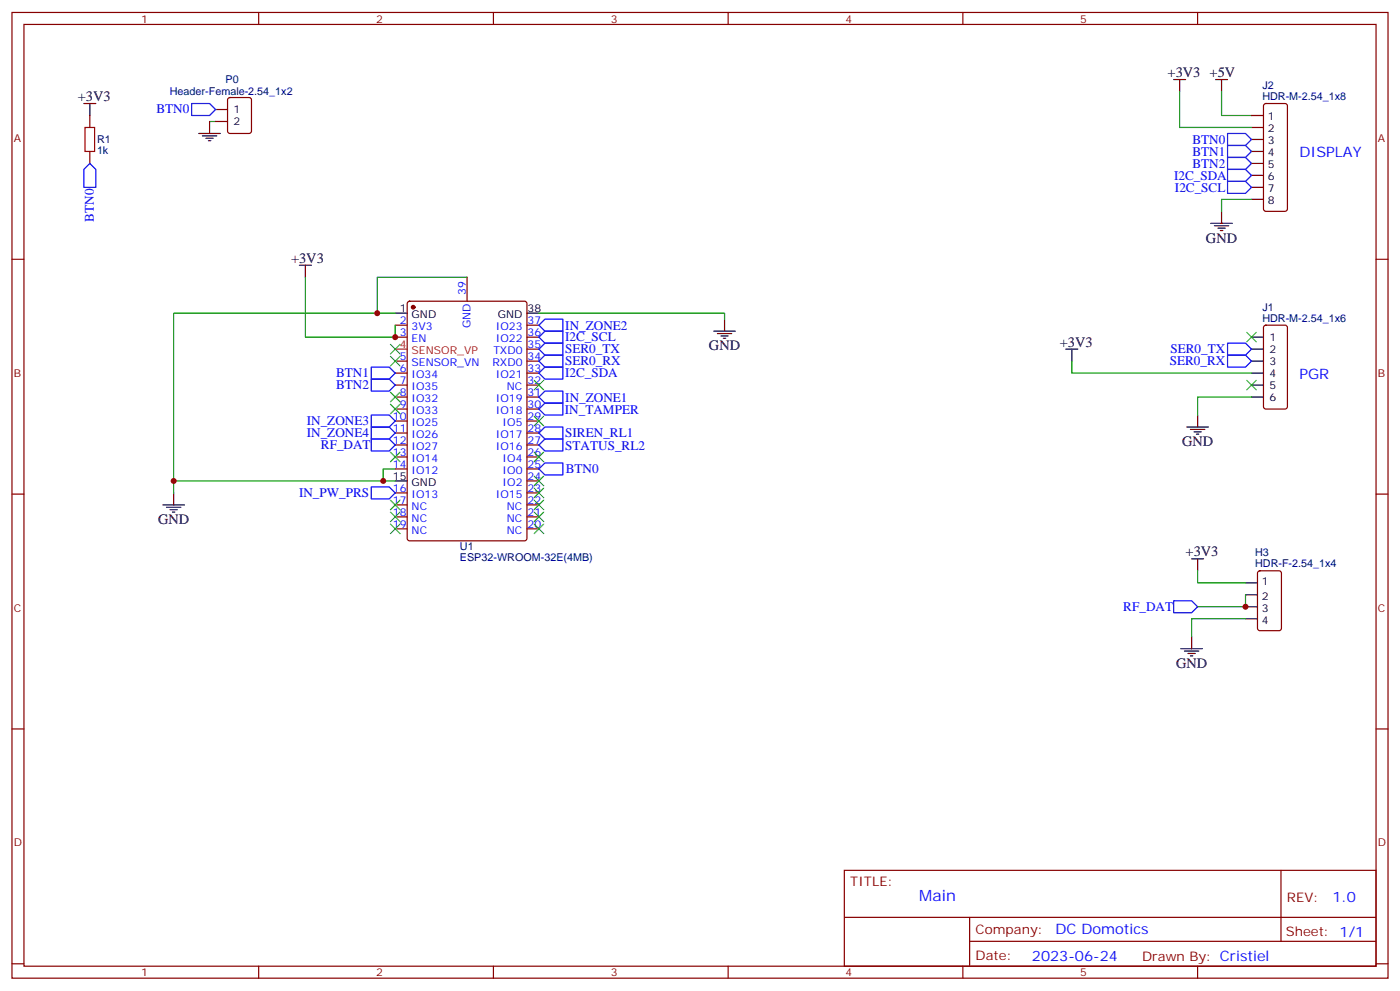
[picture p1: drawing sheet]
<svg xmlns="http://www.w3.org/2000/svg" width="412mm" height="292mm" viewBox="0 0 412 292" stroke-linecap="round" stroke-linejoin="round" font-family="sans-serif">
<g fill="none" stroke="#870000" stroke-width=".35">
<path d="M3.5 3.7h405.4v284.3h-405.4zM7.1 7.2h398.2v277.3h-398.2zM76.2 3.7v3.5M145.3 3.7v3.5M214.5 3.7v3.5M283.6 3.7v3.5M352.8 3.7v3.5M26.5 34v3.5M67.3 28.9l.4-.2h5.7l.6 .4 .1 9.5-.5 .6-5.9 .1-.6-.5-.1-9.4zM372.4 30.7l.5-.2h5.6l.5 .2 .2 .5v30.3l-.2 .5-.5 .2h-5.6l-.5-.2-.2-.5v-30.3zM26.5 44.6v3.5M3.5 76.3h3.6"/>
<path d="M405.3 76.3h3.6M116.4 95.7h3.5M116.4 99.3h3.5M120.2 88.9l.4-.2h33.9l.7 .4v69.4l-.4 .7h-34.2l-.6-.4-.1-69.4zM137.6 81.6v7.1M155.2 95.7h3.5M155.2 99.3h3.5M372.4 96l.5-.3h5.6l.7 .5v23.5l-.4 .7h-5.9l-.7-.4v-23.6zM116.4 106.3h3.5M116.4 109.9h3.5M116.4 113.4h3.5M116.4 116.9h3.5"/>
<path d="M155.2 106.3h3.5M155.2 109.9h3.5M155.2 113.4h3.5M155.2 116.9h3.5M155.2 102.8h3.5M116.4 120.4h3.5M116.4 124h3.5M116.4 127.5h3.5M116.4 131h3.5M116.4 134.5h3.5M116.4 138.1h3.5M155.2 120.4h3.5"/>
<path d="M155.2 124h3.5M155.2 127.5h3.5M155.2 131h3.5M155.2 134.5h3.5M155.2 138.1h3.5M3.5 145.5h3.6M116.4 145.1h3.5M116.4 148.7h3.5M116.4 152.2h3.5M116.4 155.7h3.5M155.2 145.1h3.5M155.2 148.7h3.5"/>
<path d="M155.2 152.2h3.5M155.2 155.7h3.5M155.2 141.6h3.5M405.3 145.5h3.6M370.7 168.3l.4-.2h5.7l.6 .4 .1 16.5-.5 .6-5.9 .1-.6-.5-.1-16.4zM3.5 214.6h3.6M405.3 214.6h3.6M248.7 256.3h156.6v28.2h-156.6zM377.3 256.3v20.9M248.7 270.1h156.5M285.6 277.2h119.6M285.6 270.1v14.1"/>
<path d="M3.5 283.8h3.6M76.2 284.5v3.5M145.3 284.5v3.5M214.5 284.5v3.5M283.6 284.5v3.5M352.8 284.5v3.5M405.3 283.8h3.6"/>
</g>
<circle cx="121.7" cy="90.5" r=".53" fill="#870000" stroke="#870000" stroke-width=".35"/>
<g fill="none" stroke="#000" stroke-width=".35">
<path d="M24.7 30.5h3.5M26.5 30.5v3.5M58.6 39.3h6.3M61.7 35.8v3.5M63.5 32.2h3.5M63.5 35.8h3.5M345.7 23.4h3.5M347.5 23.4v3.6M358.1 23.4h3.5M359.8 23.4v3.6M368.7 34h3.5M368.7 37.5h3.5"/>
<path d="M59.6 40h4.3M60.7 40.7h2.1M61.4 41.4h.7M368.7 41.1h3.5M368.7 44.6h3.5M368.7 48.1h3.5M368.7 51.6h3.5M368.7 55.2h3.5M368.7 58.7h3.5M88.2 78.1h3.5M90 78.1v3.5M356.7 65.8h6.3"/>
<path d="M357.7 66.5h4.2M358.8 67.2h2.1M359.5 67.9h.7M359.8 62.2v3.6M116.4 92.2h3.5M155.2 92.2h3.5M210.3 97.5h6.3M211.3 98.2h4.2M212.4 98.9h2.1M213.1 99.6h.7M213.4 94v3.5M368.7 99.3h3.5"/>
<path d="M314 102.8h3.5M315.7 102.8v3.5M368.7 102.8h3.5M368.7 106.3h3.5M368.7 109.9h3.5M368.7 113.4h3.5M368.7 116.9h3.5M349.6 125.7h6.4M350.7 126.4h4.2M351.7 127.1h2.1M352.4 127.8h.7M352.8 122.2v3.5"/>
<path d="M48 148.7h6.3M49 149.4h4.3M50.1 150.1h2.1M50.8 150.8h.7M51.2 145.1v3.6M116.4 141.6h3.5M351 164.5h3.5M352.8 164.5v3.6M366.9 171.6h3.5M366.9 175.1h3.5M366.9 178.6h3.5M347.8 191h6.4"/>
<path d="M348.9 191.7h4.2M350 192.4h2.1M350.7 193.1h.7M351 187.5v3.5M366.9 182.2h3.5"/>
</g>
<path d="M116.4 102.8h3.5" fill="none" stroke="#f00" stroke-width=".35"/>
<g fill="none" stroke="#008700" stroke-width=".35">
<path d="M61.7 35.8h1.8M347.5 27v10.5h21.2M359.8 27v7h8.9M368.7 58.7h-8.9v3.5M90 81.6v17.7h26.4v-3.6M116.4 92.2h-65.2v49.4M137.6 81.6h-26.5v10.6M158.7 92.2h54.7v1.8M315.7 106.3v3.6h53M368.7 116.9h-15.9v5.3M116.4 138.1h-3.5v3.5M116.4 141.6h-65.2v3.5"/>
<path d="M352.8 168.1v3.5h14.1M366.9 175.1v3.5h-14.1M366.9 182.2h-15.9v5.3"/>
</g>
<g fill="none" stroke="#00f" stroke-width=".35">
<path d="M56.4 30.5h5.3l1.8 1.7-1.8 1.8h-5.3zM361.6 39.3h5.3l1.8 1.8-1.8 1.7h-5.3zM26.5 48.1l1.7 1.8v5.3h-3.5v-5.3zM361.6 42.8h5.3l1.8 1.8-1.8 1.8h-5.3zM361.6 46.4h5.3l1.8 1.7-1.8 1.8h-5.3zM361.6 49.9h5.3l1.8 1.7-1.8 1.8h-5.3zM361.6 53.4h5.3l1.8 1.8-1.8 1.7h-5.3zM158.7 99.3l1.8-1.8h5.3v3.5h-5.3zM158.7 95.7l1.8-1.7h5.3v3.5h-5.3zM109.4 108.1h5.3l1.7 1.8-1.7 1.7h-5.3zM109.4 111.6h5.3l1.7 1.8-1.7 1.7h-5.3zM158.7 109.9l1.8-1.8h5.3v3.5h-5.3z"/>
<path d="M158.7 102.8l1.8-1.8h5.3v3.6h-5.3zM158.7 106.3l1.8-1.7h5.3v3.5h-5.3zM158.7 116.9l1.8-1.8h5.3v3.6h-5.3zM361.6 104.6h5.3l1.8 1.7-1.8 1.8h-5.3zM361.6 101h5.3l1.8 1.8-1.8 1.8h-5.3zM109.4 122.2h5.3l1.7 1.8-1.7 1.7h-5.3zM109.4 125.7h5.3l1.7 1.8-1.7 1.8h-5.3zM109.4 129.3h5.3l1.7 1.7-1.7 1.8h-5.3zM158.7 131l1.8-1.7h5.3v3.5h-5.3zM158.7 127.5l1.8-1.8h5.3v3.6h-5.3zM158.7 138.1l1.8-1.8h5.3v3.5h-5.3zM158.7 120.4l1.8-1.7h5.3v3.5h-5.3z"/>
<path d="M109.4 143.4h5.3l1.7 1.7-1.7 1.8h-5.3zM345.7 176.9h5.3l1.8 1.7-1.8 1.8h-5.3z"/>
</g>
<path d="M25 37.5h2.9v7.1h-2.9z" fill="none" stroke="#a10000" stroke-width=".35"/>
<g fill="none" stroke="#3c3" stroke-width=".35">
<path d="M367.2 97.9l2.9 2.8M370.1 97.9l-2.9 2.8M115 101.4l2.8 2.8M115 104.9l2.8 2.8M115 115.5l2.8 2.8M115 119l2.8 2.8M117.8 101.4l-2.8 2.8M117.8 104.9l-2.8 2.8M117.8 115.5l-2.8 2.8M117.8 119l-2.8 2.8M157.3 112l2.9 2.8M160.2 112l-2.9 2.8"/>
<path d="M367.2 112l2.9 2.8M370.1 112l-2.9 2.8M115 133.1l2.8 2.9M117.8 133.1l-2.8 2.9M157.3 133.1l2.9 2.9M157.3 122.6l2.9 2.8M160.2 133.1l-2.9 2.9M160.2 122.6l-2.9 2.8M115 154.3l2.8 2.8M115 150.8l2.8 2.8M115 147.2l2.8 2.9M117.8 154.3l-2.8 2.8"/>
<path d="M117.8 150.8l-2.8 2.8M117.8 147.2l-2.8 2.9M157.3 154.3l2.9 2.8M157.3 150.8l2.9 2.8M157.3 147.2l2.9 2.9M157.3 143.7l2.9 2.8M157.3 140.2l2.9 2.8M160.2 154.3l-2.9 2.8M160.2 150.8l-2.9 2.8M160.2 147.2l-2.9 2.9M160.2 143.7l-2.9 2.8M160.2 140.2l-2.9 2.8"/>
</g>
<g fill="#c00">
<circle cx="51.2" cy="141.6" r=".88"/>
<circle cx="111.1" cy="92.2" r=".88"/>
<circle cx="112.9" cy="141.6" r=".88"/>
<circle cx="116.4" cy="99.3" r=".88"/>
<circle cx="366.9" cy="178.6" r=".88"/>
</g>
<text font-size="4.6" fill="#00f" x="270.8" y="265.3">Main</text>
<g font-size="4.2">
<text x="344" y="22.7">+3V3 +5V</text>
<text x="22.9" y="29.8">+3V3</text>
<text x="355.2" y="71.4">GND</text>
<text x="85.7" y="77.4">+3V3</text>
<text x="208.8" y="103.2">GND</text>
<text x="312.2" y="102.1">+3V3</text>
<text x="348.2" y="131.4">GND</text>
<text x="46.6" y="154.3">GND</text>
<text x="349.2" y="163.8">+3V3</text>
<text x="346.4" y="196.6">GND</text>
</g>
<g font-size="4.2" fill="#00f">
<text x="382.8" y="46.4">DISPLAY</text>
<text x="382.8" y="111.6">PGR</text>
<text x="392.5" y="265.5">1.0</text>
<text x="310.9" y="275.1">DC Domotics</text>
<text x="304" y="282.9">2023-06-24</text>
</g>
<g font-size="3.9" fill="#00f">
<text x="46.1" y="33.4">BTN0</text>
<text x="351.2" y="45.9">BTN1</text>
<text x="351.2" y="42.3">BTN0</text>
<text x="345.9" y="52.9">I2C_SDA</text>
<text x="351.2" y="49.4">BTN2</text>
<text x="346.1" y="56.4">I2C_SCL</text>
<text x="27.6" y="65.3" transform="rotate(-90 27.6 65.3)">BTN0</text>
<text x="166.5" y="100.5">I2C_SCL</text>
<text x="166.5" y="97.1">IN_ZONE2</text>
<text x="166.4" y="104.1">SER0_TX</text>
<text x="166.4" y="107.6">SER0_RX</text>
<text x="344.6" y="107.6">SER0_RX</text>
<text x="344.8" y="104">SER0_TX</text>
<text x="99" y="111.1">BTN1</text>
<text x="166.4" y="111.1">I2C_SDA</text>
<text x="99" y="114.7">BTN2</text>
<text x="166.5" y="118.3">IN_ZONE1</text>
<text x="90.4" y="125.2">IN_ZONE3</text>
<text x="166.4" y="121.8">IN_TAMPER</text>
<text x="90.4" y="128.7">IN_ZONE4</text>
<text x="166.5" y="128.7">SIREN_RL1</text>
<text x="94.5" y="132.3">RF_DAT</text>
<text x="166.5" y="132.4">STATUS_RL2</text>
<text x="166.6" y="139.4">BTN0</text>
<text x="88.1" y="146.4">IN_PW_PRS</text>
<text x="330.9" y="179.9">RF_DAT</text>
</g>
<g font-size="3.9" fill="#800">
<text x="250.5" y="260.8">TITLE:</text>
<text x="379.1" y="265.5">REV:</text>
<text x="287.4" y="275">Company:</text>
<text x="378.7" y="275.7">Sheet: 1/1</text>
<text x="287.4" y="282.7">Date:</text>
<text x="336.4" y="282.8">Drawn By: Cristiel</text>
</g>
<g font-size="3.2" fill="#800">
<text x="41.6" y="6.7">1</text>
<text x="110.8" y="6.7">2</text>
<text x="179.9" y="6.7">3</text>
<text x="249.1" y="6.7">4</text>
<text x="318.2" y="6.7">5</text>
<text x="4.1" y="41.8">A</text>
<text x="405.9" y="41.8">A</text>
<text x="4.1" y="110.9">B</text>
<text x="405.9" y="110.9">B</text>
<text x="4.1" y="180.1">C</text>
<text x="405.9" y="180.1">C</text>
<text x="4.1" y="249.2">D</text>
<text x="405.9" y="249.2">D</text>
<text x="41.6" y="287.5">1</text>
<text x="110.8" y="287.5">2</text>
<text x="179.9" y="287.5">3</text>
<text x="249.1" y="287.5">4</text>
<text x="318.2" y="287.5">5</text>
</g>
<g font-size="3.2" fill="#000080">
<text x="50" y="28">Header-Female-2.54_1x2</text>
<text x="66.4" y="24.5">P0</text>
<text x="371.9" y="29.4">HDR-M-2.54_1x8</text>
<text x="371.9" y="26.3">J2</text>
<text x="28.6" y="45.4">1k</text>
<text x="28.6" y="42.2">R1</text>
<text x="371.9" y="94.7">HDR-M-2.54_1x6</text>
<text x="371.9" y="91.5">J1</text>
<text x="135.5" y="165.2">ESP32-WROOM-32E(4MB)</text>
<text x="135.5" y="162.1">U1</text>
<text x="369.7" y="167">HDR-F-2.54_1x4</text>
<text x="369.7" y="163.8">H3</text>
</g>
<g font-size="3.2">
<text x="68.8" y="33.3">1</text>
<text x="373.5" y="35.4">1</text>
<text x="68.8" y="36.8">2</text>
<text x="373.5" y="38.9">2</text>
<text x="373.5" y="42.5">3</text>
<text x="373.5" y="46">4</text>
<text x="373.5" y="49.5">5</text>
<text x="373.5" y="53.1">6</text>
<text x="373.5" y="56.6">7</text>
<text x="373.5" y="60.1">8</text>
<text x="117.8" y="91.9">1</text>
<text x="121.2" y="93.6">GND</text>
<text x="146.6" y="93.6">GND</text>
<text x="155.4" y="91.9">38</text>
<text x="373.9" y="100.3">1</text>
<text x="373.9" y="103.9">2</text>
<text x="373.9" y="107.4">3</text>
<text x="373.9" y="110.9">4</text>
<text x="373.9" y="114.4">5</text>
<text x="373.9" y="118">6</text>
<text x="115.7" y="141.3">15</text>
<text x="121.2" y="143">GND</text>
<text x="371.7" y="172.3">1</text>
<text x="371.7" y="176.5">2</text>
<text x="371.7" y="180.1">3</text>
<text x="371.7" y="183.6">4</text>
</g>
<g font-size="3.2" fill="#00f">
<text x="137.2" y="86.9" transform="rotate(-90 137.2 86.9)">39</text>
<text x="117.8" y="95.4">2</text>
<text x="155.4" y="95.4">37</text>
<text x="117.8" y="98.9">3</text>
<text x="121.2" y="97.2">3V3</text>
<text x="121.2" y="100.7">EN</text>
<text x="138.6" y="96.7" transform="rotate(-90 138.6 96.7)">GND</text>
<text x="146.1" y="100.7">IO22</text>
<text x="146.1" y="97.2">IO23</text>
<text x="155.4" y="98.9">36</text>
<text x="117.8" y="106">5</text>
<text x="121.2" y="107.7">SENSOR_VN</text>
<text x="145.1" y="107.7">RXD0</text>
<text x="145.3" y="104.2">TXD0</text>
<text x="155.4" y="106">34</text>
<text x="155.4" y="102.4">35</text>
<text x="117.8" y="109.5">6</text>
<text x="117.8" y="113">7</text>
<text x="121.2" y="111.3">IO34</text>
<text x="146.1" y="111.3">IO21</text>
<text x="155.4" y="113">32</text>
<text x="155.4" y="109.5">33</text>
<text x="117.8" y="116.6">8</text>
<text x="121.2" y="114.8">IO35</text>
<text x="121.2" y="118.3">IO32</text>
<text x="146.1" y="118.3">IO19</text>
<text x="149.3" y="114.8">NC</text>
<text x="155.4" y="116.6">31</text>
<text x="115.7" y="123.6">10</text>
<text x="117.8" y="120.1">9</text>
<text x="121.2" y="121.8">IO33</text>
<text x="121.2" y="125.4">IO25</text>
<text x="146.1" y="121.8">IO18</text>
<text x="148.1" y="125.4">IO5</text>
<text x="155.4" y="123.6">29</text>
<text x="155.4" y="120.1">30</text>
<text x="115.7" y="127.1">11</text>
<text x="115.7" y="130.7">12</text>
<text x="121.2" y="128.9">IO26</text>
<text x="146.1" y="128.9">IO17</text>
<text x="155.4" y="130.7">27</text>
<text x="155.4" y="127.1">28</text>
<text x="115.7" y="134.2">13</text>
<text x="115.7" y="137.7">14</text>
<text x="121.2" y="132.4">IO27</text>
<text x="121.2" y="136">IO14</text>
<text x="146.1" y="132.4">IO16</text>
<text x="148.1" y="136">IO4</text>
<text x="155.4" y="137.7">25</text>
<text x="155.4" y="134.2">26</text>
<text x="121.2" y="139.5">IO12</text>
<text x="148.1" y="143">IO2</text>
<text x="148.1" y="139.5">IO0</text>
<text x="155.4" y="141.3">24</text>
<text x="115.7" y="144.8">16</text>
<text x="115.7" y="148.3">17</text>
<text x="121.2" y="146.5">IO13</text>
<text x="146.1" y="146.5">IO15</text>
<text x="155.4" y="148.3">22</text>
<text x="155.4" y="144.8">23</text>
<text x="115.7" y="151.8">18</text>
<text x="115.7" y="155.4">19</text>
<text x="121.2" y="150.1">NC</text>
<text x="121.2" y="153.6">NC</text>
<text x="149.3" y="153.6">NC</text>
<text x="149.3" y="150.1">NC</text>
<text x="155.4" y="155.4">20</text>
<text x="155.4" y="151.8">21</text>
<text x="121.2" y="157.1">NC</text>
<text x="149.3" y="157.1">NC</text>
</g>
<g font-size="3.2" fill="#f00">
<text x="117.8" y="102.4">4</text>
<text x="121.2" y="104.2">SENSOR_VP</text>
</g>
</svg>
